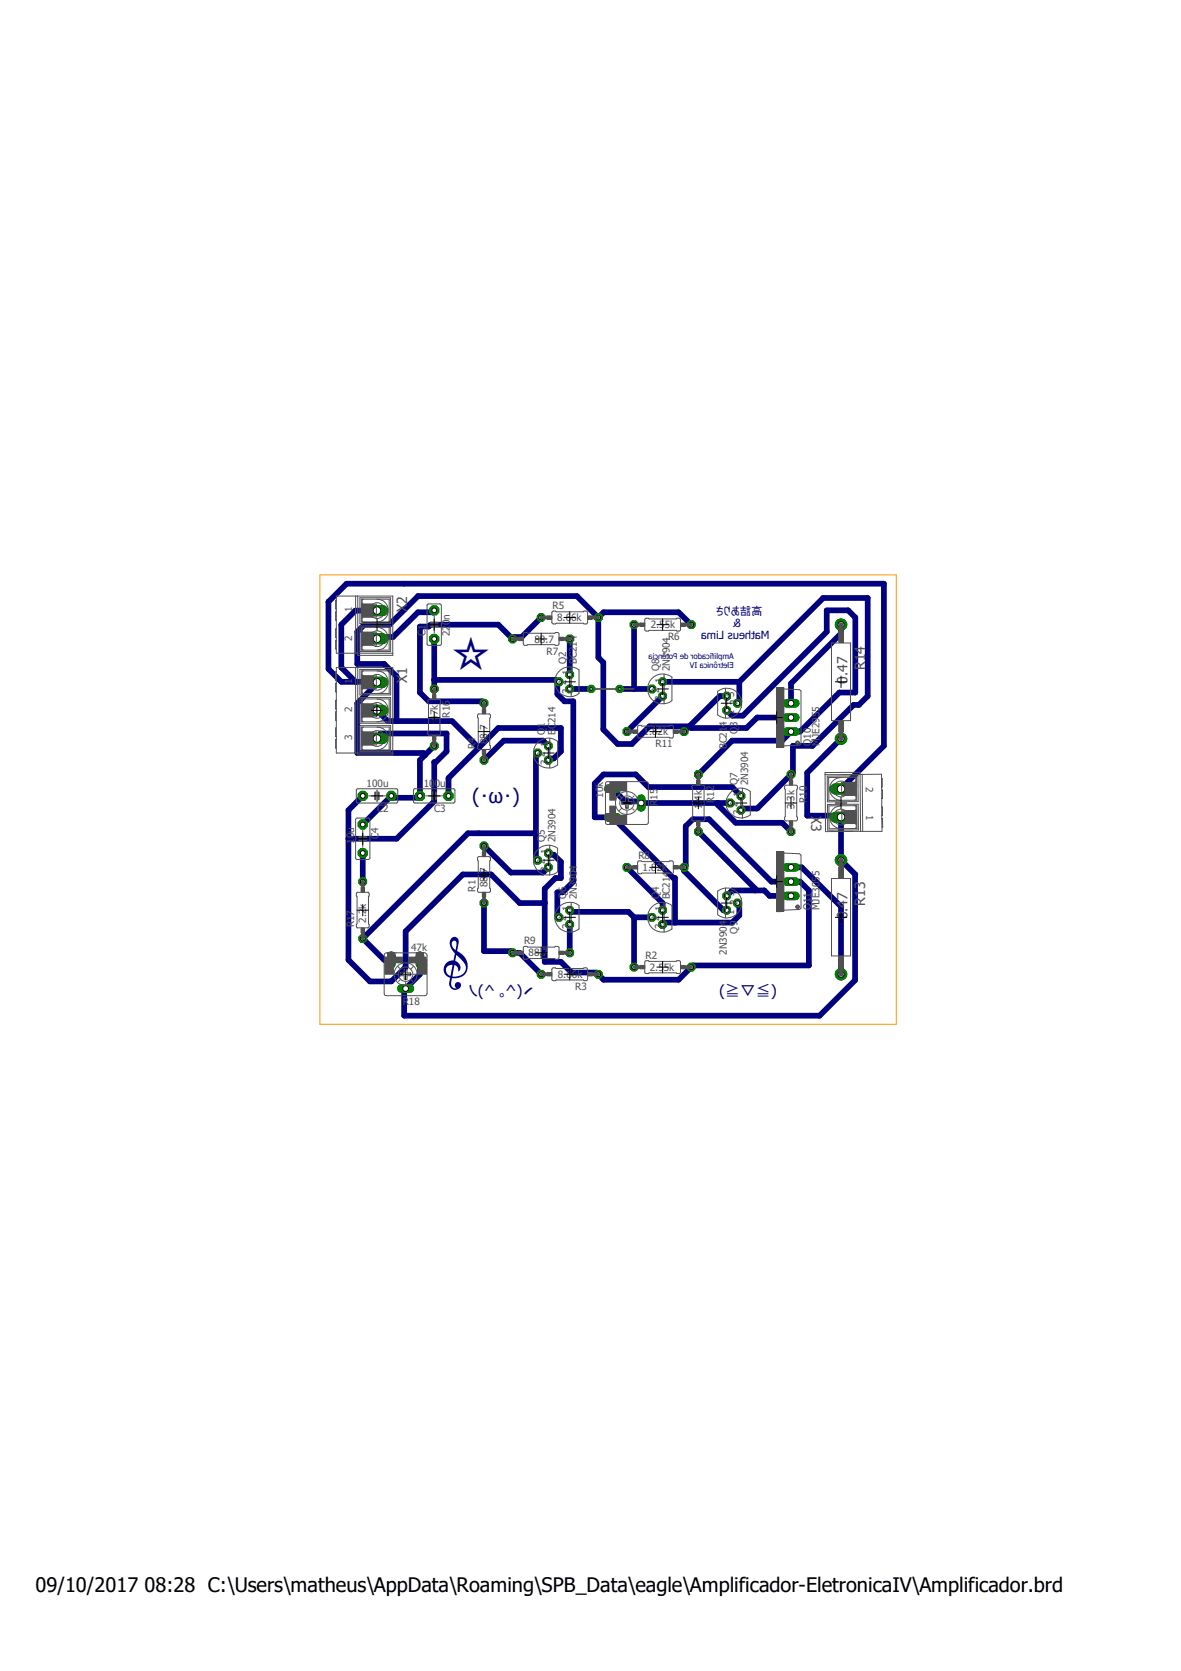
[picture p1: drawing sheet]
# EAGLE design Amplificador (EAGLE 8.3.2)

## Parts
C1  220n  C5/2.5  [C5B2.5]
C2  100u  C5/2.5  [C5B2.5]
C3  100u  C5/2.5  [C5B2.5]
C4  10u  C5/2.5  [C5B2.5]
J1  J5MM  [05]
J2  J5MM  [05]
Q1  BC214  [TO92]
Q2  BC214  [TO92]
Q3  BC214  [TO92]
Q4  BC214  [TO92]
Q5  2N3904  [TO92]
Q6  2N3904  [TO92]
Q7  2N3904  [TO92]
Q8  2N3904  [TO92]
Q9  2N3904  [TO92]
Q10  MJE2955  [TO220AV]
Q11  MJE3055  [TO220AV]
R1  88.7  R-US_0207/10  [0207/10]
R2  2.55k  R-US_0207/10  [0207/10]
R3  8.66k  R-US_0207/10  [0207/10]
R4  88.7  R-US_0207/10  [0207/10]
R5  8.66k  R-US_0207/10  [0207/10]
R6  2.55k  R-US_0207/10  [0207/10]
R7  88.7  R-US_0207/10  [0207/10]
R8  1.82k  R-US_0207/10  [0207/10]
R9  88.7  R-US_0207/10  [0207/10]
R10  3.3k  R-US_0207/10  [0207/10]
R11  1.82k  R-US_0207/10  [0207/10]
R12  1.4k  R-US_0207/10  [0207/10]
R13  0.47  RCA4055  [CA4055]
R14  0.47  RCA4055  [CA4055]
R15  10k  TRIM_US-CA6V  [CA6V]
R16  47k  R-US_0207/10  [0207/10]
R17  2.2k  R-US_0207/10  [0207/10]
R18  47k  TRIM_US-CA6H  [CA6H]
X1  AK500/3-H  [AK500/3-H]
X2  AK500/2-H  [AK500/2-H]
X3  AK500/2-H  [AK500/2-H]

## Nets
GND: C2.1 C3.2 C4.1 R16.2 X1.1 X2.1 X3.2
N$1: R4.2 R5.1 R7.2
N$2: J1.2 Q8.2(B)
N$3: Q3.1(E) Q10.B R12.1
N$4: Q5.3(E) R1.2
N$5: Q4.2(B) Q6.1(C) R2.1
N$6: Q8.3(E) R11.2
N$7: Q4.3(C) Q7.1(C) Q9.2(B) R15.E
N$8: Q7.2(B) R10.2 R15.A R15.S
N$9: R1.1 R3.2 R9.1
N$10: Q6.3(E) R9.2
N$11: Q1.1(E) R4.1
N$12: Q2.1(E) R7.1
N$13: C1.2 X2.2
N$14: C1.1 Q2.2(B) Q6.2(B) R16.1
N$15: R13.1 R14.2 R18.E X3.1
N$16: Q3.2(B) Q7.3(E) Q8.1(C) R10.1
N$17: Q4.1(E) R8.1
N$18: C4.2 R17.2
N$19: J2.2 R18.A R18.S
N$21: Q9.3(E) Q11.B R12.2
N$23: Q11.E R13.2
N$24: Q10.E R14.1
N$25: J1.1 Q2.3(C) R6.2
N$26: J2.1 Q1.2(B) Q5.2(B) R17.1
V+: C2.2 Q5.1(C) Q9.1(C) Q11.C R2.2 R3.1 R8.2 X1.3
V-: C3.1 Q1.3(C) Q3.3(C) Q10.C R5.2 R6.1 R11.1 X1.2
